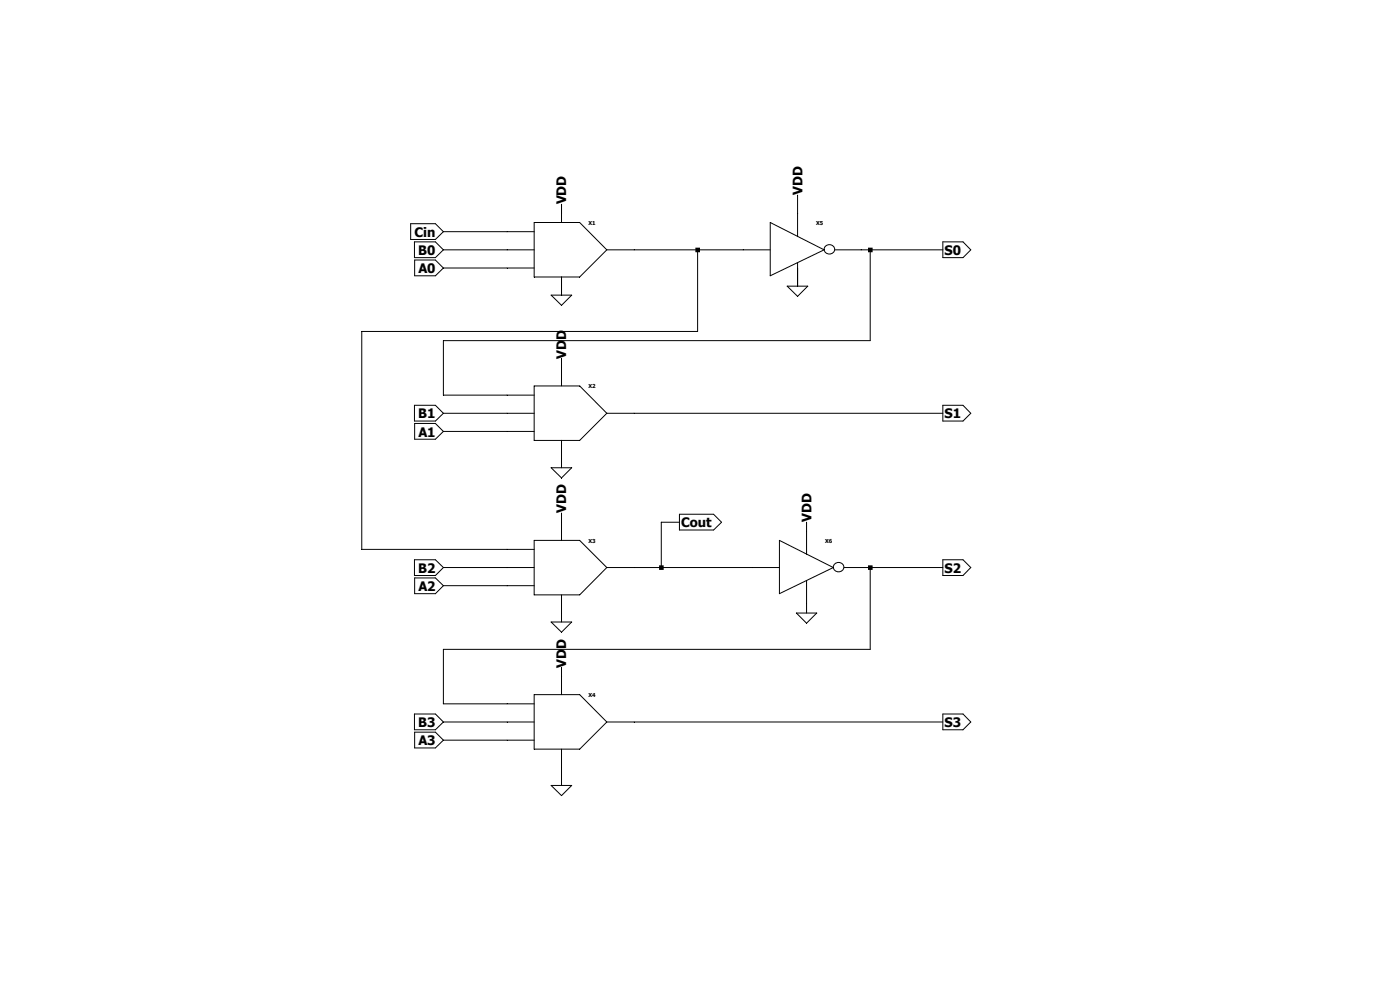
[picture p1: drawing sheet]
<svg xmlns="http://www.w3.org/2000/svg" width="297mm" height="210mm" viewBox="0 0 297 210" stroke-linecap="round" stroke-linejoin="round" font-family="sans-serif">
<g fill="none" stroke="#000" stroke-width=".21">
<path d="M87.1 47.5h5.3l1.7 1.6-1.7 1.7h-5.3zM87.9 51.3h4.5l1.7 1.7-1.7 1.7h-4.5zM88 55.2h4.4l1.7 1.7-1.7 1.6h-4.4zM94.1 49.1h19.2M94.1 53h19.2M94.1 56.9h19.2M113.3 47.2h9.7l5.7 5.8-5.7 5.8h-9.7zM119.1 43.3v3.9M119.1 58.8v3.8M128.7 53h34.7M148 53v17.3h-71.2v46.2h36.5M163.4 47.2l11.4 5.8-11.4 5.5z"/>
<path d="M169.2 41.4v8.8M169.2 55.8v4.9M175.1 52.3a1.06 1.06 0 0 1 1.5-.2 1.06 1.06 0 0 1 0 1.6 1.06 1.06 0 0 1-1.3 0 1.06 1.06 0 0 1-.2-1.4zM177.1 53h22.9M184.6 53v19.3h-90.5v11.5h19.2M200 51.3h4.3l1.7 1.7-1.7 1.7h-4.3zM116.9 62.6h4.4l-2.2 2.2zM119.1 76.1v5.8M167 60.7h4.4l-2.2 2.2zM87.9 86h4.5l1.7 1.7-1.7 1.6h-4.5zM88 89.8h4.4l1.7 1.7-1.7 1.7h-4.4zM94.1 87.7h19.2"/>
<path d="M94.1 91.5h19.2M113.3 81.9h9.7l5.7 5.8-5.7 5.7h-9.7zM116.9 99.2h4.4l-2.2 2.2zM119.1 93.4v5.8M128.7 87.7h71.3M200 86h4.3l1.7 1.7-1.7 1.6h-4.3zM87.9 118.7h4.5l1.7 1.7-1.7 1.7h-4.5zM113.3 114.6h9.7l5.7 5.8-5.7 5.8h-9.7zM119.1 108.8v5.8M144.1 109.1h7.3l1.7 1.7-1.7 1.6h-7.3zM144.1 110.8h-3.8v9.6M165.4 114.6l11.4 5.8-11.4 5.5z"/>
<path d="M171.1 110.8v6.8M177 119.7a1.06 1.06 0 0 1 1.6-.2 1.06 1.06 0 0 1 0 1.6 1.06 1.06 0 0 1-1.4 0 1.06 1.06 0 0 1-.2-1.4zM200 118.7h4.3l1.7 1.7-1.7 1.7h-4.3zM88 122.6h4.4l1.7 1.6-1.7 1.7h-4.4zM94.1 120.4h19.2M94.1 124.2h19.2M116.9 132h4.4l-2.2 2.1zM119.1 126.2v5.8M128.7 120.4h36.7M169 130h4.3l-2.2 2.2zM171.1 123.1v6.9M179.1 120.4h20.9"/>
<path d="M184.6 120.4v17.4h-90.5v11.5h19.2M87.9 151.5h4.5l1.7 1.7-1.7 1.6h-4.5zM88 155.3h4.4l1.7 1.7-1.7 1.7h-4.4zM94.1 153.2h19.2M94.1 157h19.2M113.3 147.4h9.7l5.7 5.8-5.7 5.7h-9.7zM119.1 141.6v5.8M119.1 158.9v7.7M128.7 153.2h71.3M200 151.5h4.3l1.7 1.7-1.7 1.6h-4.3zM116.9 166.6h4.4l-2.2 2.2z"/>
</g>
<path d="M139.8 119.9h1v1h-1zM147.5 52.5h1v1h-1zM184.1 52.5h1v1h-1zM184.1 119.9h1v1h-1z" fill-rule="evenodd" fill="#000"/>
<g font-size="2.8">
<text x="170.2" y="41.4" transform="rotate(-90 170.2 41.4)">VDD</text>
<text x="120.1" y="43.3" transform="rotate(-90 120.1 43.3)">VDD</text>
<text x="87.9" y="50.2">Cin</text>
<text x="88.7" y="54.1">B0</text>
<text x="88.8" y="58">A0</text>
<text x="200.4" y="54.1">S0</text>
<text x="120.1" y="76.1" transform="rotate(-90 120.1 76.1)">VDD</text>
<text x="88.7" y="88.8">B1</text>
<text x="200.4" y="88.8">S1</text>
<text x="88.8" y="92.6">A1</text>
<text x="120.1" y="108.8" transform="rotate(-90 120.1 108.8)">VDD</text>
<text x="144.5" y="111.9">Cout</text>
<text x="172.1" y="110.8" transform="rotate(-90 172.1 110.8)">VDD</text>
<text x="88.7" y="121.5">B2</text>
<text x="88.8" y="125.3">A2</text>
<text x="200.4" y="121.5">S2</text>
<text x="120.1" y="141.6" transform="rotate(-90 120.1 141.6)">VDD</text>
<text x="88.7" y="154.3">B3</text>
<text x="200.4" y="154.3">S3</text>
<text x="88.8" y="158.1">A3</text>
</g>
<g font-size="1.2">
<text x="124.9" y="47.7">X1</text>
<text x="173.1" y="47.7">X5</text>
<text x="124.9" y="82.3">X2</text>
<text x="124.9" y="115.1">X3</text>
<text x="175.1" y="115.1">X6</text>
<text x="124.9" y="147.8">X4</text>
</g>
</svg>
